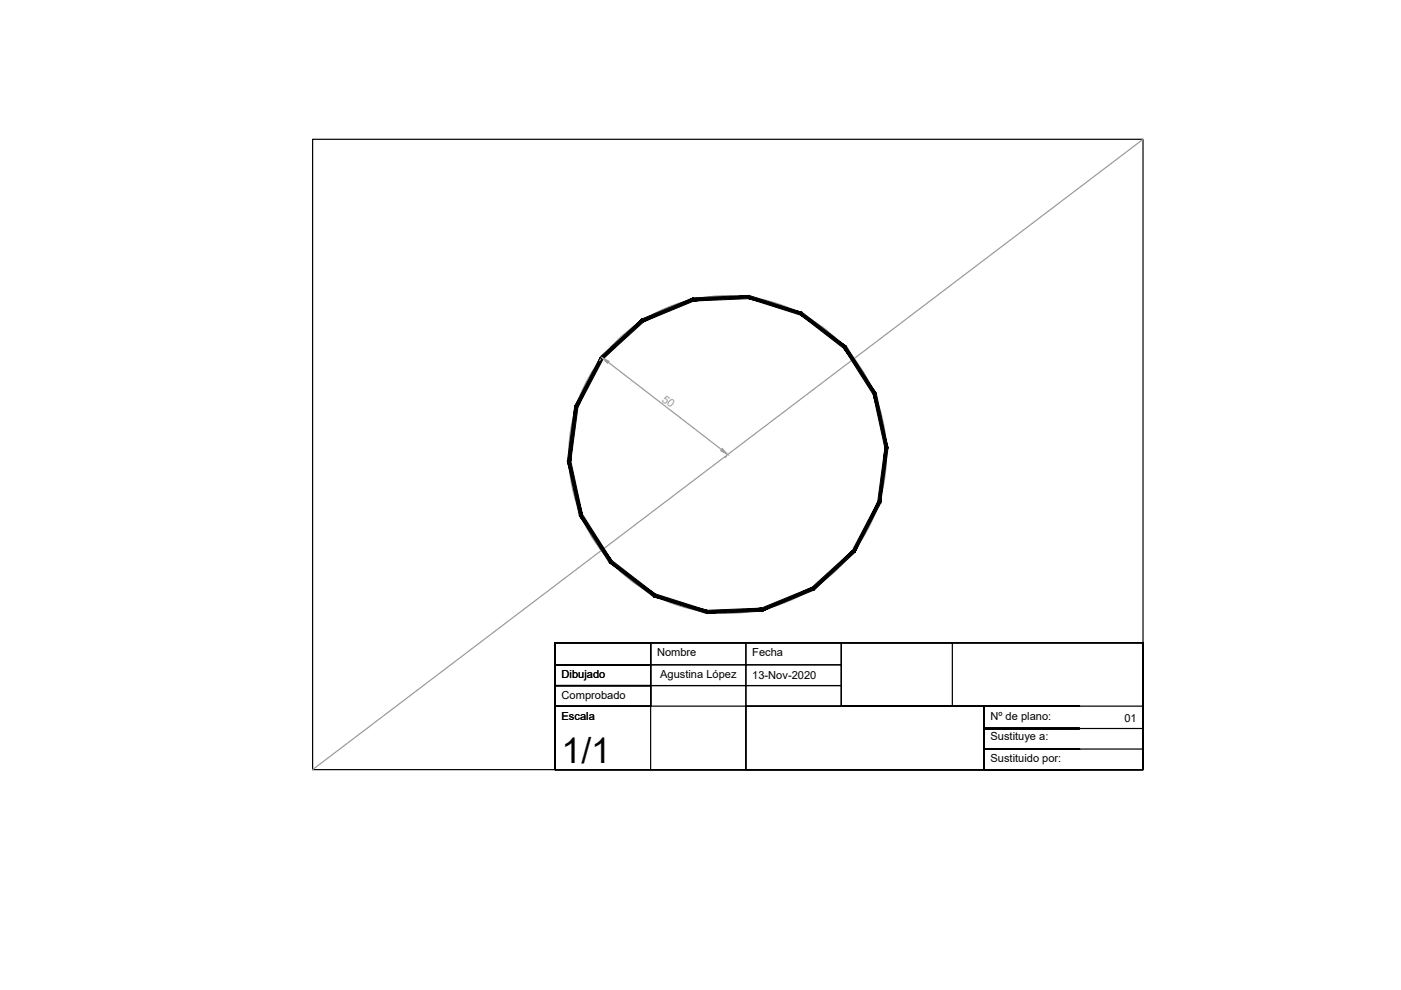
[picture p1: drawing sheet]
<svg xmlns="http://www.w3.org/2000/svg" width="297mm" height="210mm" viewBox="0 0 297 210" stroke-linecap="round" stroke-linejoin="round" font-family="sans-serif">
<!-- layer: 0 -->
<g fill="none" stroke="#000" stroke-width=".25">
<path d="M66.3 29.5h176v133.7h-176zM117.7 136.3h124.6v26.9h-124.6zM117.7 136.3h20.3v4.7h-20.3zM117.7 136.3h124.6v26.9h-124.6h124.6v-26.9h-124.6v26.9zM117.7 136.3v26.9M138 136.3h20.1v4.7h-20.1zM158.1 136.3h20.3v4.7h-20.3zM178.4 136.3h23.5v13.4h-23.5zM201.9 136.3h-23.5v13.4M117.7 141h20.3v4.4h-20.3zM117.7 145.4h20.3v4.3h-20.3zM138 141h20.1v4.4h-20.1z"/>
<path d="M138 145.4h20.1v4.3h-20.1zM138 149.7v13.5M158.1 141h20.3v4.4h-20.3zM158.1 145.4h20.3v4.3h-20.3zM158.1 149.7h50.6v13.5h-50.6zM158.1 149.7v13.5M178.4 149.7h30.3zM208.7 149.7v4.8h20.2h-20.2M208.7 154.5v4.3h20.2h-20.2M208.7 158.8v4.4h20.2M208.7 149.7v13.5h-50.6v-13.5h70.8M208.7 149.7v4.8h20.2"/>
<path d="M208.7 154.5v4.3h20.2M208.7 149.7h33.6M208.7 154.5h33.6M208.7 158.8h33.6M117.7 163.2v-26.9h124.6v26.9"/>
</g>
<!-- layer: auxiliares -->
<g fill="none" stroke="#989898" stroke-width=".25">
<path d="M242.3 29.5l-176 133.7M127.4 76.1l-.3 .4M129 76.8l24 18.5M154 96.7l-.2 .3"/>
<circle cx="154.3" cy="96.4" r="33.7"/>
</g>
<!-- layer: 0 -->
<path d="M136.5 68.2l10.7-4.4-.2-.7zM136.1 67.6l10.9-4.5-10.5 5.1zM136.1 67.6l-8.2 8.4 8.6-7.8zM127.4 75.6l8.7-8-8.2 8.4zM127.4 75.6l-4.9 10.7 5.4-10.3zM127.4 75.6l-4.9 10.7-.6-.3zM121.9 86l-.9 11.7 1.5-11.4zM121.9 86l-.9 11.7-.7 .1zM120.3 97.8l3.2 11.2-2.5-11.3zM120.3 97.8l3.2 11.2-.7 .3zM122.8 109.3l6.9 9.5-6.2-9.8zM122.8 109.3l6.9 9.5-.5 .5zM129.2 119.3l9.6 6.6-9.1-7.1zM129.2 119.3l9.6 6.6-.3 .6zM138.8 125.9l-.3 .6 11.4 2.9zM138.5 126.5l11.4 2.9-.1 .7zM149.9 129.4l-.1 .7 11.6-1.2zM149.8 130.1l11.6-1.2 .2 .7zM161.4 128.9l.2 .7 10.6-5.1zM161.6 129.6l10.6-5.1 .3 .6zM172.2 124.5l.3 .6 8.2-8.4zM180.7 116.7l.6 .4-8.8 8zM186.1 106.5l-5.4 10.2 .6 .4zM186.1 106.5l.6 .2-5.4 10.4zM187.6 95l-1.5 11.5 .6 .2zM187.6 95h.7l-1.6 11.7zM185.2 83.7l2.4 11.3h.7zM185.2 83.7l.6-.3 2.5 11.6zM178.9 73.9l6.3 9.8 .6-.3zM178.9 73.9l.5-.5 6.4 10zM169.8 66.8l9.1 7.1 .5-.5zM170.1 66.2l9.3 7.2-9.6-6.6zM158.7 63.3l11.1 3.5 .3-.6zM158.8 62.6l11.3 3.6-11.4-2.9zM147.1 63.8l11.6-.5 .1-.7zM147.1 63.1l11.7-.5-11.7 1.2z" fill="#000" stroke="#000" stroke-width=".21"/>
<!-- layer: auxiliares -->
<g fill="#989898" stroke="#989898" stroke-width=".21">
<path d="M153.1 95.1l1.2 1.3-1.5-.8z"/>
<path d="M127.6 75.8l1.5 .8-.3 .4z"/>
</g>
<text font-size="7.5" x="119.1" y="161.9">1/1</text>
<text font-size="2.4" fill="#989898" x="140.2" y="84.9" transform="rotate(38 140.2 84.9)">50</text>
<g font-size="2.4">
<text x="119.1" y="143.8">Dibujado</text>
<text x="139.3" y="139.1">Nombre</text>
<text x="140" y="143.8">Agustina López</text>
<text x="159.5" y="139.1">Fecha</text>
<text x="119.1" y="148.2">Comprobado</text>
<text x="159.5" y="144">13-Nov-2020</text>
<text x="119.1" y="152.6">Escala</text>
<text x="210" y="152.6">Nº de plano:</text>
<text x="238.4" y="153.1">01</text>
<text x="210" y="156.9">Sustituye a:</text>
<text x="210" y="161.7">Sustituido por:</text>
</g>
</svg>
